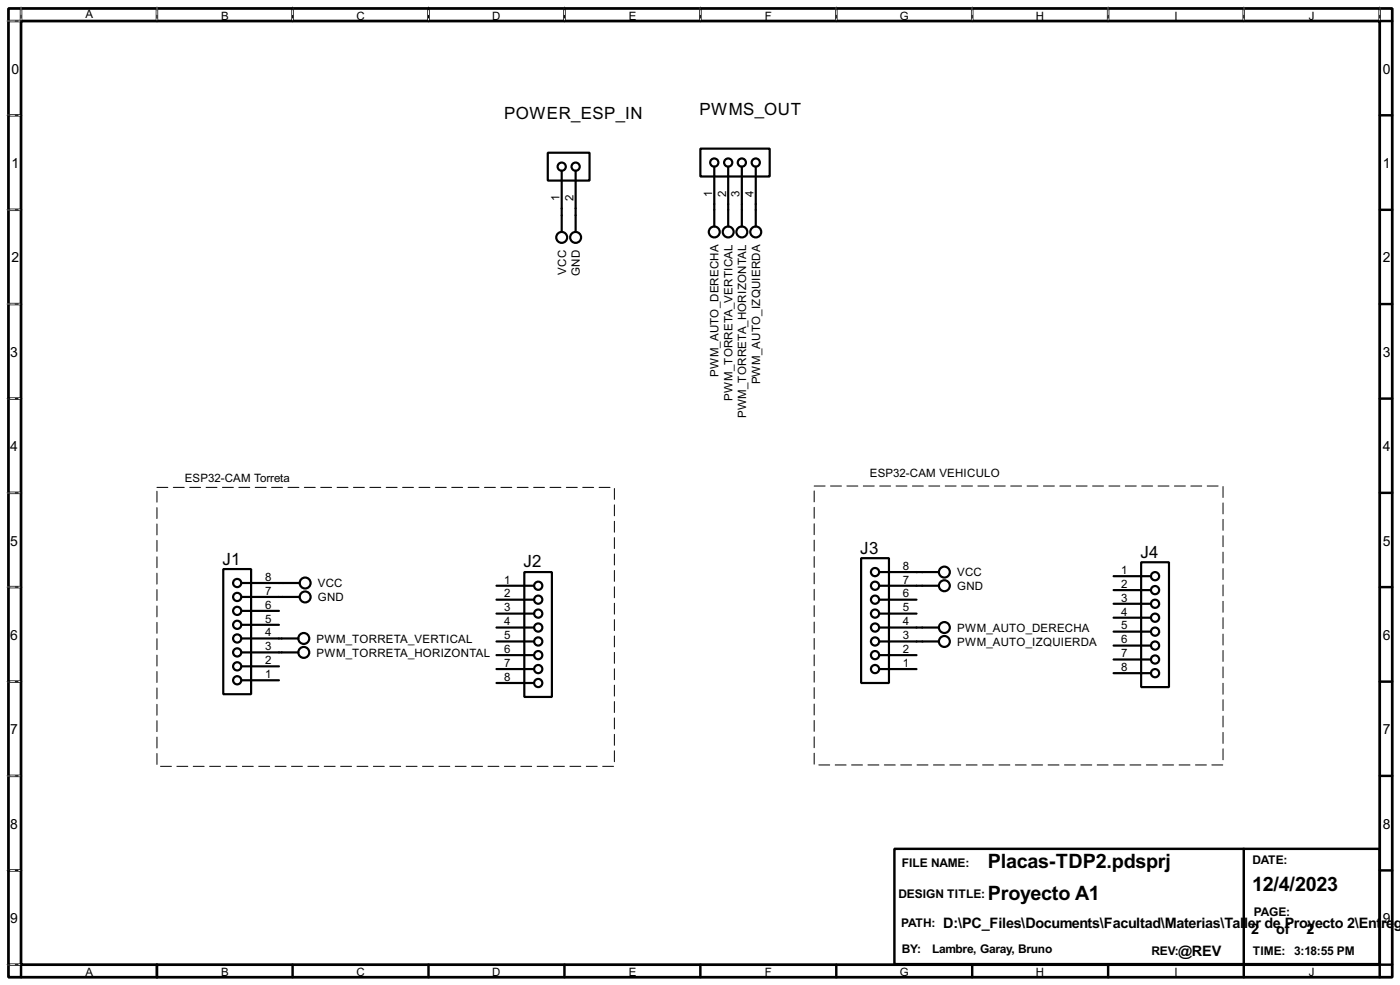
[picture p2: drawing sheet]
<svg xmlns="http://www.w3.org/2000/svg" width="256mm" height="180mm" viewBox="0 0 256 180" stroke-linecap="round" stroke-linejoin="round" font-family="sans-serif">
<path d="M1.6 1.6h253.5v177.3h-253.5zM3.9 3.9h248.9v172.7h-248.9z" fill="none" stroke="#000" stroke-width=".5"/>
<g fill="none" stroke="#000" stroke-width=".45">
<path d="M3.9 1.6v2.3h-2.3M28.8 1.6v2.3M53.6 1.6v2.3M78.5 1.6v2.3M103.4 1.6v2.3M128.3 1.6v2.3M153.2 1.6v2.3M178.1 1.6v2.3M203 1.6v2.3M227.9 1.6v2.3M252.8 1.6v2.3h2.3M1.6 21.1h2.3"/>
<path d="M1.6 38.4h2.3M252.8 21.1h2.3M252.8 38.4h2.3M1.6 55.7h2.3M252.8 55.7h2.3M1.6 73h2.3M252.8 73h2.3M1.6 90.2h2.3M252.8 90.2h2.3M1.6 107.5h2.3M252.8 107.5h2.3M1.6 124.8h2.3"/>
<path d="M252.8 124.8h2.3M1.6 142h2.3M1.6 159.3h2.3M163.9 155.4h88.9v21.1h-88.9zM227.9 155.4v21.1M252.8 142h2.3M252.8 159.3h2.3M1.6 176.6h2.3v2.3M28.8 176.6v2.3M53.6 176.6v2.3M78.5 176.6v2.3M103.4 176.6v2.3"/>
<path d="M128.3 176.6v2.3M153.2 176.6v2.3M178.1 176.6v2.3M203 176.6v2.3M227.9 176.6v2.3M255.1 176.6h-2.3v2.3"/>
</g>
<g fill="none" stroke="#fff" stroke-width=".18">
<path d="M1.3 3.9h2.3M3.9 1.3v2.3M28.8 1.3v2.3M53.6 1.3v2.3M78.5 1.3v2.3M103.4 1.3v2.3M128.3 1.3v2.3M153.2 1.3v2.3M178.1 1.3v2.3M203 1.3v2.3M227.9 1.3v2.3M252.8 1.3v2.3"/>
<path d="M1.3 21.1h2.3M1.3 38.4h2.3M1.3 55.7h2.3M1.3 73h2.3M1.3 90.2h2.3M28.8 89.2h83.8v51.1h-83.8zM149.2 89h74.9v51h-74.9zM1.3 107.5h2.3M1.3 124.8h2.3M1.3 142h2.3M1.3 159.3h2.3M1.3 176.6h2.3"/>
</g>
<g fill="none" stroke="#000" stroke-width=".18" stroke-dasharray=".5 1">
<path d="M1.3 3.9h2.3M3.9 1.3v2.3M28.8 1.3v2.3M53.6 1.3v2.3M78.5 1.3v2.3M103.4 1.3v2.3M128.3 1.3v2.3M153.2 1.3v2.3M178.1 1.3v2.3M203 1.3v2.3M227.9 1.3v2.3M252.8 1.3v2.3"/>
<path d="M1.3 21.1h2.3M1.3 38.4h2.3M1.3 55.7h2.3M1.3 73h2.3M1.3 90.2h2.3M1.3 107.5h2.3M1.3 124.8h2.3M1.3 142h2.3M1.3 159.3h2.3M1.3 176.6h2.3"/>
</g>
<g fill="none" stroke="#000" stroke-width=".4">
<path d="M100.4 28h7.6v5.1h-7.6zM102.9 31.3v11.2M105.5 31.3v11.2M128.3 27.2h12.7v5.1h-12.7zM130.9 30.5v11M133.4 30.5v11M135.9 30.5v11M138.5 30.5v11M40.9 104.2h5.1v22.9h-5.1zM44.3 119.4h10.4M44.3 116.9h10.4M44.3 109.3h10.6"/>
<path d="M44.3 106.7h10.6M44.3 114.4h6.8M44.3 111.8h6.8M91 117.4h6.8M91 114.9h6.8M91 107.2h6.8M91 109.8h6.8M91 112.3h6.8M91 119.9h6.8M96.1 104.7h5v22.9h-5zM157.8 102.2h5.1v22.8h-5.1zM161.1 117.4h10.9"/>
<path d="M161.1 114.9h10.9M161.1 107.2h10.9M161.1 104.7h10.9M161.1 109.8h6.8M161.1 112.3h6.8M161.1 119.9h6.8M204 105.5h6.9M204 108h6.9M204 110.5h6.9M204 113.1h6.9M204 115.6h6.9M204 118.2h6.9"/>
<path d="M209.1 102.9h5.1v22.9h-5.1zM44.3 124.5h6.8M44.3 122h6.8M91 122.5h6.8M91 125h6.8M161.1 122.5h6.8M204 120.7h6.9M204 123.2h6.9"/>
<circle cx="102.9" cy="30.5" r=".75"/>
<circle cx="105.4" cy="30.5" r=".75"/>
<circle cx="130.8" cy="29.8" r=".75"/>
<circle cx="133.4" cy="29.8" r=".75"/>
<circle cx="135.9" cy="29.8" r=".75"/>
<circle cx="138.4" cy="29.8" r=".75"/>
<circle cx="102.9" cy="43.5" r="1"/>
<circle cx="105.4" cy="43.5" r="1"/>
<circle cx="130.8" cy="42.5" r="1"/>
<circle cx="133.4" cy="42.5" r="1"/>
<circle cx="135.9" cy="42.5" r="1"/>
<circle cx="138.4" cy="42.5" r="1"/>
<circle cx="43.4" cy="109.3" r=".75"/>
<circle cx="43.4" cy="106.7" r=".75"/>
<circle cx="43.4" cy="114.4" r=".75"/>
<circle cx="43.4" cy="116.9" r=".75"/>
<circle cx="43.4" cy="119.4" r=".75"/>
<circle cx="43.4" cy="111.8" r=".75"/>
<circle cx="55.6" cy="116.9" r="1"/>
<circle cx="55.6" cy="119.4" r="1"/>
<circle cx="55.9" cy="109.3" r="1"/>
<circle cx="55.9" cy="106.7" r="1"/>
<circle cx="98.6" cy="109.8" r=".75"/>
<circle cx="98.6" cy="117.4" r=".75"/>
<circle cx="98.6" cy="112.3" r=".75"/>
<circle cx="98.6" cy="119.9" r=".75"/>
<circle cx="98.6" cy="107.2" r=".75"/>
<circle cx="98.6" cy="114.9" r=".75"/>
<circle cx="160.3" cy="117.4" r=".75"/>
<circle cx="160.3" cy="114.9" r=".75"/>
<circle cx="160.3" cy="107.2" r=".75"/>
<circle cx="160.3" cy="104.7" r=".75"/>
<circle cx="160.3" cy="119.9" r=".75"/>
<circle cx="160.3" cy="109.8" r=".75"/>
<circle cx="160.3" cy="112.3" r=".75"/>
<circle cx="173" cy="107.2" r="1"/>
<circle cx="173" cy="114.9" r="1"/>
<circle cx="173" cy="104.7" r="1"/>
<circle cx="173" cy="117.4" r="1"/>
<circle cx="211.6" cy="115.6" r=".75"/>
<circle cx="211.6" cy="110.5" r=".75"/>
<circle cx="211.6" cy="108" r=".75"/>
<circle cx="211.6" cy="105.5" r=".75"/>
<circle cx="211.6" cy="113.1" r=".75"/>
<circle cx="211.6" cy="118.2" r=".75"/>
<circle cx="43.4" cy="122" r=".75"/>
<circle cx="43.4" cy="124.5" r=".75"/>
<circle cx="98.6" cy="122.5" r=".75"/>
<circle cx="98.6" cy="125" r=".75"/>
<circle cx="160.3" cy="122.5" r=".75"/>
<circle cx="211.6" cy="123.2" r=".75"/>
<circle cx="211.6" cy="120.7" r=".75"/>
</g>
<path d="M28.8 89.2h83.8v51.1h-83.8zM149.2 89h74.9v51h-74.9z" fill="none" stroke="#000" stroke-width=".18" stroke-dasharray="2 1"/>
<g font-size="4.1">
<text x="181" y="158.9">Placas-TDP2.pdsprj</text>
<text x="181" y="164.8">Proyecto A1</text>
<text x="229.4" y="163">12/4/2023</text>
</g>
<g font-size="3.5">
<text x="92.4" y="21.8">POWER_ESP_IN</text>
<text x="128.2" y="21">PWMS_OUT</text>
<text x="157.6" y="101.4">J3</text>
<text x="40.8" y="103.4">J1</text>
<text x="95.9" y="103.9">J2</text>
<text x="208.9" y="102.1">J4</text>
</g>
<g font-size="3">
<text x="172.8" y="169.8">D:\PC_Files\Documents\Facultad\Materias\Tal</text>
<text x="227.9" y="169.8">l</text>
<text x="228.6" y="169.8">er de Proyecto 2\Ent</text>
<text x="229.2" y="170.9">2</text>
<text x="233.8" y="170.9">of</text>
<text x="239.4" y="170.9">2</text>
<text x="253" y="169.8">re</text>
<text x="255.4" y="169.8">g</text>
<text x="215.9" y="174.9">@REV</text>
</g>
<g font-size="2.9">
<text x="2.1" y="13.5">0</text>
<text x="253.4" y="13.5">0</text>
<text x="2.1" y="30.7">1</text>
<text x="253.4" y="30.7">1</text>
<text x="2.1" y="48">2</text>
<text x="253.4" y="48">2</text>
<text x="1.9" y="65.3">3</text>
<text x="253.4" y="65.3">3</text>
<text x="1.9" y="82.5">4</text>
<text x="253.4" y="82.5">4</text>
<text x="1.9" y="99.9">5</text>
<text x="253.4" y="99.9">5</text>
<text x="1.9" y="117.1">6</text>
<text x="253.4" y="117.1">6</text>
<text x="1.9" y="134.4">7</text>
<text x="253.4" y="134.4">7</text>
<text x="1.9" y="151.7">8</text>
<text x="253.4" y="151.7">8</text>
<text x="1.9" y="168.9">9</text>
<text x="253.4" y="168.9">9</text>
</g>
<g font-size="2.5">
<text x="165.2" y="158.7">FILE NAME:</text>
<text x="229.4" y="158.2">DATE:</text>
<text x="164.6" y="164.3">DESIGN TITLE:</text>
<text x="229.7" y="167.6">PAGE:</text>
<text x="165.1" y="169.6">PATH:</text>
<text x="165.2" y="174.5">BY:</text>
<text x="170.7" y="174.5">Lambre, Garay, Bruno</text>
<text x="210.9" y="174.7">REV:</text>
<text x="229.5" y="174.7">TIME: 3:18:55 PM</text>
</g>
<g font-size="2.4">
<text x="15.6" y="3.4">A</text>
<text x="40.5" y="3.6">B</text>
<text x="65.3" y="3.6">C</text>
<text x="90.2" y="3.6">D</text>
<text x="115.2" y="3.6">E</text>
<text x="140.1" y="3.6">F</text>
<text x="164.8" y="3.6">G</text>
<text x="189.8" y="3.6">H</text>
<text x="215.1" y="3.6">I</text>
<text x="239.8" y="3.6">J</text>
<text x="130.5" y="36" transform="rotate(-90 130.5 36)">1</text>
<text x="133" y="36" transform="rotate(-90 133 36)">2</text>
<text x="135.5" y="36" transform="rotate(-90 135.5 36)">3</text>
<text x="102.5" y="36.7" transform="rotate(-90 102.5 36.7)">1</text>
<text x="105.1" y="36.8" transform="rotate(-90 105.1 36.8)">2</text>
<text x="138.1" y="36" transform="rotate(-90 138.1 36)">4</text>
<text x="103.7" y="50.3" transform="rotate(-90 103.7 50.3)">VCC</text>
<text x="106.3" y="50.5" transform="rotate(-90 106.3 50.5)">GND</text>
<text x="131.7" y="69" transform="rotate(-90 131.7 69)">PWM_AUTO_DERECHA</text>
<text x="139.3" y="70.4" transform="rotate(-90 139.3 70.4)">PWM_AUTO_IZQUIERDA</text>
<text x="134.2" y="73.3" transform="rotate(-90 134.2 73.3)">PWM_TORRETA_VERTICAL</text>
<text x="136.7" y="76.6" transform="rotate(-90 136.7 76.6)">PWM_TORRETA_HORIZONTAL</text>
<text x="33.8" y="88.2">ESP32-CAM Torreta</text>
<text x="159.3" y="87.4">ESP32-CAM VEHICULO</text>
<text x="48.6" y="106.3">8</text>
<text x="58.2" y="107.5">VCC</text>
<text x="92.4" y="106.8">1</text>
<text x="165.4" y="106.8">7</text>
<text x="165.4" y="104.3">8</text>
<text x="175.3" y="105.5">VCC</text>
<text x="205.4" y="105.1">1</text>
<text x="205.4" y="107.6">2</text>
<text x="48.6" y="114">5</text>
<text x="48.6" y="111.4">6</text>
<text x="48.6" y="108.9">7</text>
<text x="58.2" y="110.1">GND</text>
<text x="92.4" y="109.4">2</text>
<text x="92.4" y="111.9">3</text>
<text x="165.4" y="111.9">5</text>
<text x="165.4" y="109.4">6</text>
<text x="175.3" y="108">GND</text>
<text x="205.4" y="110.1">3</text>
<text x="205.4" y="112.7">4</text>
<text x="48.6" y="119">3</text>
<text x="48.6" y="116.5">4</text>
<text x="58" y="117.7">PWM_TORRETA_VERTICAL</text>
<text x="92.4" y="114.5">4</text>
<text x="92.4" y="117">5</text>
<text x="92.4" y="119.5">6</text>
<text x="165.4" y="119.5">2</text>
<text x="165.4" y="117">3</text>
<text x="165.4" y="114.5">4</text>
<text x="175.3" y="115.7">PWM_AUTO_DERECHA</text>
<text x="175.3" y="118.2">PWM_AUTO_IZQUIERDA</text>
<text x="205.4" y="115.2">5</text>
<text x="205.4" y="117.8">6</text>
<text x="48.6" y="124.1">1</text>
<text x="48.6" y="121.6">2</text>
<text x="58" y="120.2">PWM_TORRETA_HORIZONTAL</text>
<text x="92.4" y="122.1">7</text>
<text x="92.4" y="124.6">8</text>
<text x="165.4" y="122.1">1</text>
<text x="205.4" y="120.3">7</text>
<text x="205.4" y="122.8">8</text>
<text x="15.6" y="178.7">A</text>
<text x="40.5" y="178.7">B</text>
<text x="65.3" y="178.7">C</text>
<text x="90.2" y="178.7">D</text>
<text x="115.2" y="178.7">E</text>
<text x="140.1" y="178.7">F</text>
<text x="164.8" y="178.7">G</text>
<text x="189.8" y="178.7">H</text>
<text x="215.1" y="178.7">I</text>
<text x="239.8" y="178.7">J</text>
</g>
</svg>
